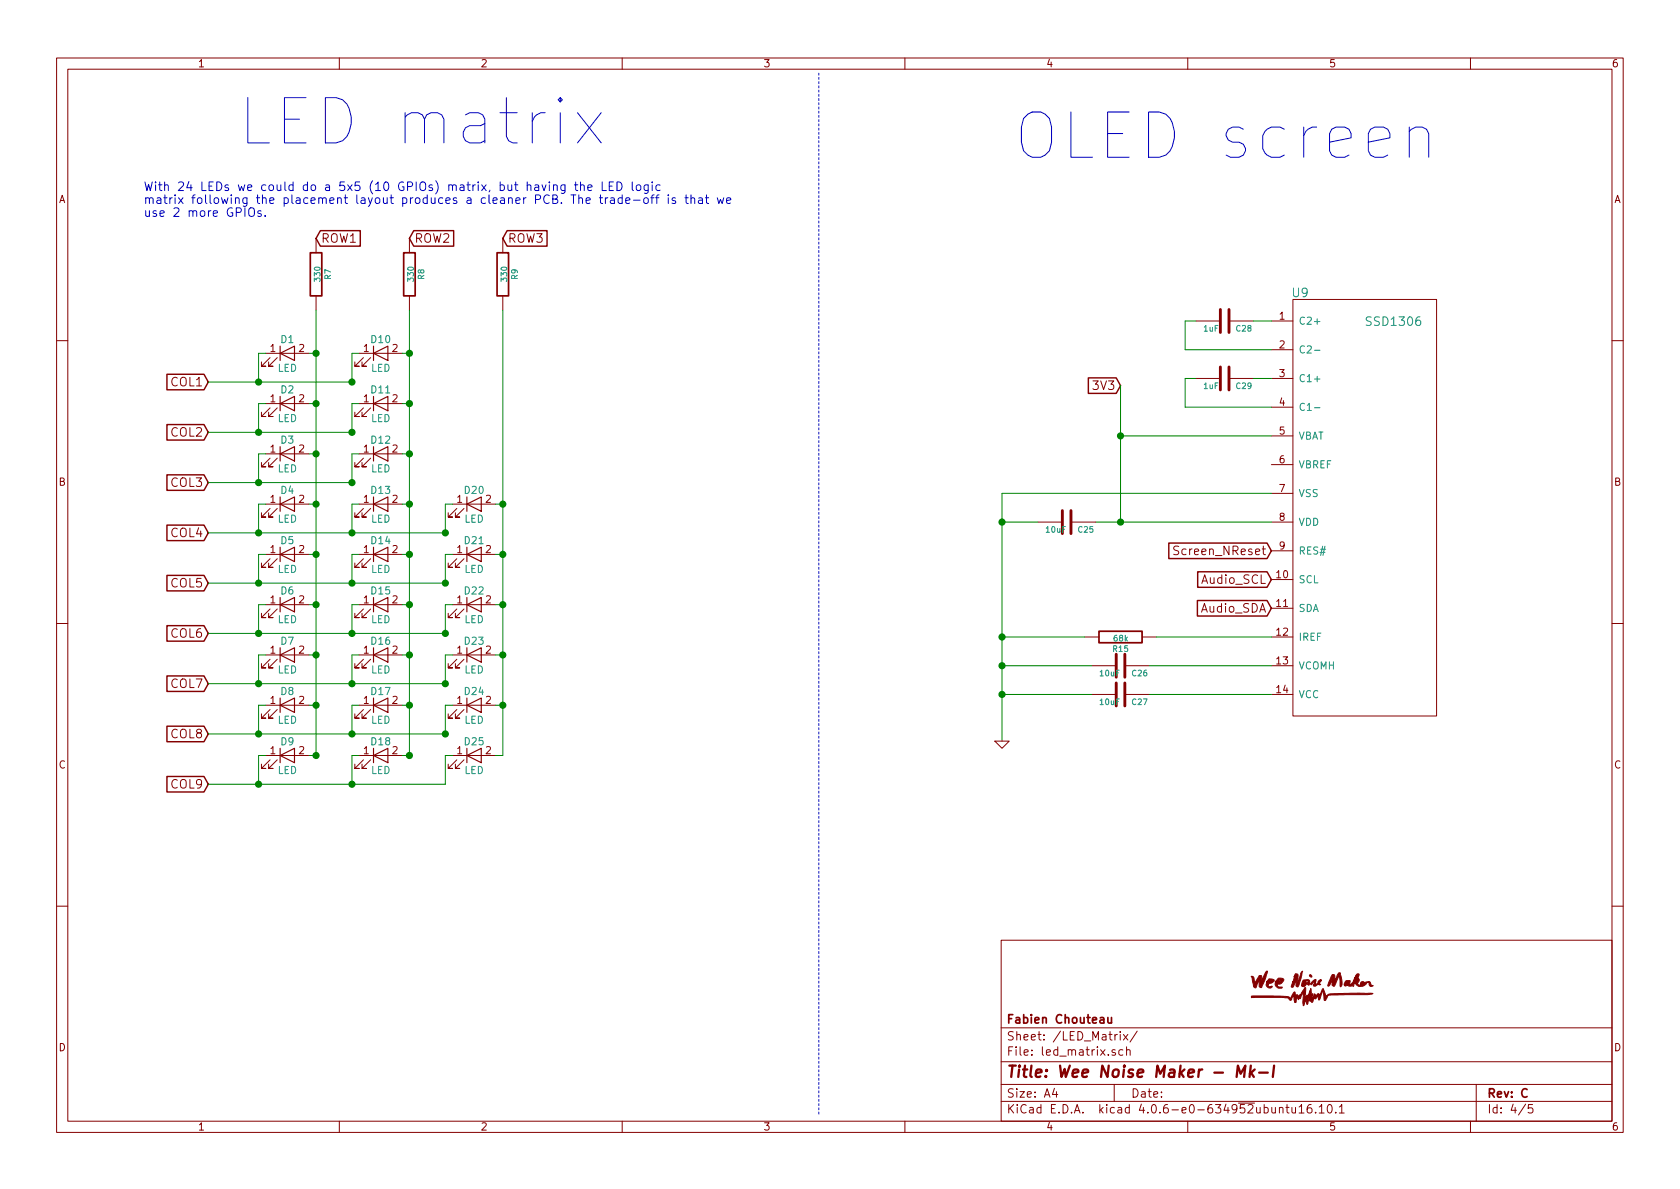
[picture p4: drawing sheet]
EESchema Schematic File Version 2
LIBS:wnm_mk_1-rescue
LIBS:power
LIBS:device
LIBS:transistors
LIBS:conn
LIBS:linear
LIBS:regul
LIBS:74xx
LIBS:cmos4000
LIBS:adc-dac
LIBS:memory
LIBS:xilinx
LIBS:microcontrollers
LIBS:dsp
LIBS:microchip
LIBS:analog_switches
LIBS:motorola
LIBS:texas
LIBS:intel
LIBS:audio
LIBS:interface
LIBS:digital-audio
LIBS:philips
LIBS:display
LIBS:cypress
LIBS:siliconi
LIBS:opto
LIBS:atmel
LIBS:contrib
LIBS:valves
LIBS:74xgxx
LIBS:ac-dc
LIBS:brooktre
LIBS:cmos_ieee
LIBS:dc-dc
LIBS:elec-unifil
LIBS:ftdi
LIBS:gennum
LIBS:graphic
LIBS:logo
LIBS:microchip_pic10mcu
LIBS:microchip_pic12mcu
LIBS:microchip_pic16mcu
LIBS:msp430
LIBS:nxp_armmcu
LIBS:powerint
LIBS:pspice
LIBS:references
LIBS:relays
LIBS:sensors
LIBS:stm8
LIBS:stm32
LIBS:supertex
LIBS:transf
LIBS:ttl_ieee
LIBS:video
LIBS:wee_noise_maker
LIBS:wnm_mk_1-cache
EELAYER 25 0
EELAYER END
$Descr A4 11693 8268
encoding utf-8
Sheet 4 5
Title "Wee Noise Maker - Mk-I"
Date ""
Rev "C"
Comp "Fabien Chouteau"
Comment1 ""
Comment2 ""
Comment3 ""
Comment4 ""
$EndDescr
$Comp
L LED D10
U 1 1
P 2650 2450
AR Path="/585D8A6E" Ref="D10"  Part="1" 
AR Path="/585D6FEE/585D8A6E" Ref="D10"  Part="1" 
F 0 "D10" H 2650 2550 50  0000 C CNN
F 1 "LED" H 2650 2350 50  0000 C CNN
F 2 "LEDs:LED_0805" H 2650 2450 50  0001 C CNN
F 3 "" H 2650 2450 50  0000 C CNN
	1    2650 2450
	1    0    0    -1  
$EndComp
$Comp
L LED D11
U 1 1
P 2650 2800
AR Path="/585D8A75" Ref="D11"  Part="1" 
AR Path="/585D6FEE/585D8A75" Ref="D11"  Part="1" 
F 0 "D11" H 2650 2900 50  0000 C CNN
F 1 "LED" H 2650 2700 50  0000 C CNN
F 2 "LEDs:LED_0805" H 2650 2800 50  0001 C CNN
F 3 "" H 2650 2800 50  0000 C CNN
	1    2650 2800
	1    0    0    -1  
$EndComp
$Comp
L LED D12
U 1 1
P 2650 3150
AR Path="/585D8A7C" Ref="D12"  Part="1" 
AR Path="/585D6FEE/585D8A7C" Ref="D12"  Part="1" 
F 0 "D12" H 2650 3250 50  0000 C CNN
F 1 "LED" H 2650 3050 50  0000 C CNN
F 2 "LEDs:LED_0805" H 2650 3150 50  0001 C CNN
F 3 "" H 2650 3150 50  0000 C CNN
	1    2650 3150
	1    0    0    -1  
$EndComp
$Comp
L LED D13
U 1 1
P 2650 3500
AR Path="/585D8A83" Ref="D13"  Part="1" 
AR Path="/585D6FEE/585D8A83" Ref="D13"  Part="1" 
F 0 "D13" H 2650 3600 50  0000 C CNN
F 1 "LED" H 2650 3400 50  0000 C CNN
F 2 "LEDs:LED_0805" H 2650 3500 50  0001 C CNN
F 3 "" H 2650 3500 50  0000 C CNN
	1    2650 3500
	1    0    0    -1  
$EndComp
$Comp
L LED D14
U 1 1
P 2650 3850
AR Path="/585D8A8A" Ref="D14"  Part="1" 
AR Path="/585D6FEE/585D8A8A" Ref="D14"  Part="1" 
F 0 "D14" H 2650 3950 50  0000 C CNN
F 1 "LED" H 2650 3750 50  0000 C CNN
F 2 "LEDs:LED_0805" H 2650 3850 50  0001 C CNN
F 3 "" H 2650 3850 50  0000 C CNN
	1    2650 3850
	1    0    0    -1  
$EndComp
$Comp
L LED D1
U 1 1
P 2000 2450
AR Path="/585D8A91" Ref="D1"  Part="1" 
AR Path="/585D6FEE/585D8A91" Ref="D1"  Part="1" 
F 0 "D1" H 2000 2550 50  0000 C CNN
F 1 "LED" H 2000 2350 50  0000 C CNN
F 2 "LEDs:LED_0805" H 2000 2450 50  0001 C CNN
F 3 "" H 2000 2450 50  0000 C CNN
	1    2000 2450
	1    0    0    -1  
$EndComp
$Comp
L LED D2
U 1 1
P 2000 2800
AR Path="/585D8A98" Ref="D2"  Part="1" 
AR Path="/585D6FEE/585D8A98" Ref="D2"  Part="1" 
F 0 "D2" H 2000 2900 50  0000 C CNN
F 1 "LED" H 2000 2700 50  0000 C CNN
F 2 "LEDs:LED_0805" H 2000 2800 50  0001 C CNN
F 3 "" H 2000 2800 50  0000 C CNN
	1    2000 2800
	1    0    0    -1  
$EndComp
$Comp
L LED D3
U 1 1
P 2000 3150
AR Path="/585D8A9F" Ref="D3"  Part="1" 
AR Path="/585D6FEE/585D8A9F" Ref="D3"  Part="1" 
F 0 "D3" H 2000 3250 50  0000 C CNN
F 1 "LED" H 2000 3050 50  0000 C CNN
F 2 "LEDs:LED_0805" H 2000 3150 50  0001 C CNN
F 3 "" H 2000 3150 50  0000 C CNN
	1    2000 3150
	1    0    0    -1  
$EndComp
$Comp
L LED D4
U 1 1
P 2000 3500
AR Path="/585D8AA6" Ref="D4"  Part="1" 
AR Path="/585D6FEE/585D8AA6" Ref="D4"  Part="1" 
F 0 "D4" H 2000 3600 50  0000 C CNN
F 1 "LED" H 2000 3400 50  0000 C CNN
F 2 "LEDs:LED_0805" H 2000 3500 50  0001 C CNN
F 3 "" H 2000 3500 50  0000 C CNN
	1    2000 3500
	1    0    0    -1  
$EndComp
$Comp
L LED D5
U 1 1
P 2000 3850
AR Path="/585D8AAD" Ref="D5"  Part="1" 
AR Path="/585D6FEE/585D8AAD" Ref="D5"  Part="1" 
F 0 "D5" H 2000 3950 50  0000 C CNN
F 1 "LED" H 2000 3750 50  0000 C CNN
F 2 "LEDs:LED_0805" H 2000 3850 50  0001 C CNN
F 3 "" H 2000 3850 50  0000 C CNN
	1    2000 3850
	1    0    0    -1  
$EndComp
$Comp
L LED D6
U 1 1
P 2000 4200
AR Path="/585D8AB4" Ref="D6"  Part="1" 
AR Path="/585D6FEE/585D8AB4" Ref="D6"  Part="1" 
F 0 "D6" H 2000 4300 50  0000 C CNN
F 1 "LED" H 2000 4100 50  0000 C CNN
F 2 "LEDs:LED_0805" H 2000 4200 50  0001 C CNN
F 3 "" H 2000 4200 50  0000 C CNN
	1    2000 4200
	1    0    0    -1  
$EndComp
$Comp
L LED D7
U 1 1
P 2000 4550
AR Path="/585D8ABB" Ref="D7"  Part="1" 
AR Path="/585D6FEE/585D8ABB" Ref="D7"  Part="1" 
F 0 "D7" H 2000 4650 50  0000 C CNN
F 1 "LED" H 2000 4450 50  0000 C CNN
F 2 "LEDs:LED_0805" H 2000 4550 50  0001 C CNN
F 3 "" H 2000 4550 50  0000 C CNN
	1    2000 4550
	1    0    0    -1  
$EndComp
$Comp
L LED D8
U 1 1
P 2000 4900
AR Path="/585D8AC2" Ref="D8"  Part="1" 
AR Path="/585D6FEE/585D8AC2" Ref="D8"  Part="1" 
F 0 "D8" H 2000 5000 50  0000 C CNN
F 1 "LED" H 2000 4800 50  0000 C CNN
F 2 "LEDs:LED_0805" H 2000 4900 50  0001 C CNN
F 3 "" H 2000 4900 50  0000 C CNN
	1    2000 4900
	1    0    0    -1  
$EndComp
$Comp
L LED D9
U 1 1
P 2000 5250
AR Path="/585D8AC9" Ref="D9"  Part="1" 
AR Path="/585D6FEE/585D8AC9" Ref="D9"  Part="1" 
F 0 "D9" H 2000 5350 50  0000 C CNN
F 1 "LED" H 2000 5150 50  0000 C CNN
F 2 "LEDs:LED_0805" H 2000 5250 50  0001 C CNN
F 3 "" H 2000 5250 50  0000 C CNN
	1    2000 5250
	1    0    0    -1  
$EndComp
$Comp
L LED D25
U 1 1
P 3300 5250
AR Path="/585D8AD0" Ref="D25"  Part="1" 
AR Path="/585D6FEE/585D8AD0" Ref="D25"  Part="1" 
F 0 "D25" H 3300 5350 50  0000 C CNN
F 1 "LED" H 3300 5150 50  0000 C CNN
F 2 "LEDs:LED_0805" H 3300 5250 50  0001 C CNN
F 3 "" H 3300 5250 50  0000 C CNN
	1    3300 5250
	1    0    0    -1  
$EndComp
$Comp
L LED D20
U 1 1
P 3300 3500
AR Path="/585D8ADE" Ref="D20"  Part="1" 
AR Path="/585D6FEE/585D8ADE" Ref="D20"  Part="1" 
F 0 "D20" H 3300 3600 50  0000 C CNN
F 1 "LED" H 3300 3400 50  0000 C CNN
F 2 "LEDs:LED_0805" H 3300 3500 50  0001 C CNN
F 3 "" H 3300 3500 50  0000 C CNN
	1    3300 3500
	1    0    0    -1  
$EndComp
$Comp
L LED D21
U 1 1
P 3300 3850
AR Path="/585D8AE5" Ref="D21"  Part="1" 
AR Path="/585D6FEE/585D8AE5" Ref="D21"  Part="1" 
F 0 "D21" H 3300 3950 50  0000 C CNN
F 1 "LED" H 3300 3750 50  0000 C CNN
F 2 "LEDs:LED_0805" H 3300 3850 50  0001 C CNN
F 3 "" H 3300 3850 50  0000 C CNN
	1    3300 3850
	1    0    0    -1  
$EndComp
$Comp
L LED D22
U 1 1
P 3300 4200
AR Path="/585D8AEC" Ref="D22"  Part="1" 
AR Path="/585D6FEE/585D8AEC" Ref="D22"  Part="1" 
F 0 "D22" H 3300 4300 50  0000 C CNN
F 1 "LED" H 3300 4100 50  0000 C CNN
F 2 "LEDs:LED_0805" H 3300 4200 50  0001 C CNN
F 3 "" H 3300 4200 50  0000 C CNN
	1    3300 4200
	1    0    0    -1  
$EndComp
$Comp
L LED D23
U 1 1
P 3300 4550
AR Path="/585D8AF3" Ref="D23"  Part="1" 
AR Path="/585D6FEE/585D8AF3" Ref="D23"  Part="1" 
F 0 "D23" H 3300 4650 50  0000 C CNN
F 1 "LED" H 3300 4450 50  0000 C CNN
F 2 "LEDs:LED_0805" H 3300 4550 50  0001 C CNN
F 3 "" H 3300 4550 50  0000 C CNN
	1    3300 4550
	1    0    0    -1  
$EndComp
$Comp
L LED D15
U 1 1
P 2650 4200
AR Path="/585D8AFA" Ref="D15"  Part="1" 
AR Path="/585D6FEE/585D8AFA" Ref="D15"  Part="1" 
F 0 "D15" H 2650 4300 50  0000 C CNN
F 1 "LED" H 2650 4100 50  0000 C CNN
F 2 "LEDs:LED_0805" H 2650 4200 50  0001 C CNN
F 3 "" H 2650 4200 50  0000 C CNN
	1    2650 4200
	1    0    0    -1  
$EndComp
$Comp
L LED D16
U 1 1
P 2650 4550
AR Path="/585D8B01" Ref="D16"  Part="1" 
AR Path="/585D6FEE/585D8B01" Ref="D16"  Part="1" 
F 0 "D16" H 2650 4650 50  0000 C CNN
F 1 "LED" H 2650 4450 50  0000 C CNN
F 2 "LEDs:LED_0805" H 2650 4550 50  0001 C CNN
F 3 "" H 2650 4550 50  0000 C CNN
	1    2650 4550
	1    0    0    -1  
$EndComp
$Comp
L LED D17
U 1 1
P 2650 4900
AR Path="/585D8B08" Ref="D17"  Part="1" 
AR Path="/585D6FEE/585D8B08" Ref="D17"  Part="1" 
F 0 "D17" H 2650 5000 50  0000 C CNN
F 1 "LED" H 2650 4800 50  0000 C CNN
F 2 "LEDs:LED_0805" H 2650 4900 50  0001 C CNN
F 3 "" H 2650 4900 50  0000 C CNN
	1    2650 4900
	1    0    0    -1  
$EndComp
$Comp
L LED D18
U 1 1
P 2650 5250
AR Path="/585D8B0F" Ref="D18"  Part="1" 
AR Path="/585D6FEE/585D8B0F" Ref="D18"  Part="1" 
F 0 "D18" H 2650 5350 50  0000 C CNN
F 1 "LED" H 2650 5150 50  0000 C CNN
F 2 "LEDs:LED_0805" H 2650 5250 50  0001 C CNN
F 3 "" H 2650 5250 50  0000 C CNN
	1    2650 5250
	1    0    0    -1  
$EndComp
$Comp
L LED D24
U 1 1
P 3300 4900
AR Path="/585D8B16" Ref="D24"  Part="1" 
AR Path="/585D6FEE/585D8B16" Ref="D24"  Part="1" 
F 0 "D24" H 3300 5000 50  0000 C CNN
F 1 "LED" H 3300 4800 50  0000 C CNN
F 2 "LEDs:LED_0805" H 3300 4900 50  0001 C CNN
F 3 "" H 3300 4900 50  0000 C CNN
	1    3300 4900
	1    0    0    -1  
$EndComp
Text GLabel 2200 1650 2    60   Input ~ 0
ROW1
Text GLabel 2850 1650 2    60   Input ~ 0
ROW2
Text GLabel 3500 1650 2    60   Input ~ 0
ROW3
Text GLabel 1450 2650 0    60   Input ~ 0
COL1
Text GLabel 1450 3000 0    60   Input ~ 0
COL2
Text GLabel 1450 3350 0    60   Input ~ 0
COL3
Text GLabel 1450 3700 0    60   Input ~ 0
COL4
Text GLabel 1450 4050 0    60   Input ~ 0
COL5
Text GLabel 1450 4400 0    60   Input ~ 0
COL6
Text GLabel 1450 4750 0    60   Input ~ 0
COL7
Text GLabel 1450 5100 0    60   Input ~ 0
COL8
Text GLabel 1450 5450 0    60   Input ~ 0
COL9
Text Notes 1000 1500 0    60   ~ 0
With 24 LEDs we could do a 5x5 (10 GPIOs) matrix, but having the LED logic\nmatrix following the placement layout produces a cleaner PCB. The trade-off is that we\nuse 2 more GPIOs.
$Comp
L R-RESCUE-wnm_mk_1 R7
U 1 1
P 2200 1900
AR Path="/5862A3A6" Ref="R7"  Part="1" 
AR Path="/585D6FEE/5862A3A6" Ref="R7"  Part="1" 
F 0 "R7" V 2280 1900 40  0000 C CNN
F 1 "330" V 2207 1901 40  0000 C CNN
F 2 "Resistors_SMD:R_0805" V 2130 1900 30  0001 C CNN
F 3 "" H 2200 1900 30  0000 C CNN
	1    2200 1900
	1    0    0    -1  
$EndComp
$Comp
L R-RESCUE-wnm_mk_1 R8
U 1 1
P 2850 1900
AR Path="/5862A65F" Ref="R8"  Part="1" 
AR Path="/585D6FEE/5862A65F" Ref="R8"  Part="1" 
F 0 "R8" V 2930 1900 40  0000 C CNN
F 1 "330" V 2857 1901 40  0000 C CNN
F 2 "Resistors_SMD:R_0805" V 2780 1900 30  0001 C CNN
F 3 "" H 2850 1900 30  0000 C CNN
	1    2850 1900
	1    0    0    -1  
$EndComp
$Comp
L R-RESCUE-wnm_mk_1 R9
U 1 1
P 3500 1900
AR Path="/5862A6DA" Ref="R9"  Part="1" 
AR Path="/585D6FEE/5862A6DA" Ref="R9"  Part="1" 
F 0 "R9" V 3580 1900 40  0000 C CNN
F 1 "330" V 3507 1901 40  0000 C CNN
F 2 "Resistors_SMD:R_0805" V 3430 1900 30  0001 C CNN
F 3 "" H 3500 1900 30  0000 C CNN
	1    3500 1900
	1    0    0    -1  
$EndComp
$Comp
L SSD1306 U9
U 1 1
P 9050 2025
F 0 "U9" H 9050 2025 60  0000 C CNN
F 1 "SSD1306" H 9700 1825 60  0000 C CNN
F 2 "POSS:MIDAS_MCOT096016AV_OLED" H 9050 2025 60  0001 C CNN
F 3 "" H 9050 2025 60  0001 C CNN
	1    9050 2025
	1    0    0    -1  
$EndComp
$Comp
L C-RESCUE-wnm_mk_1 C28
U 1 1
P 8525 2225
AR Path="/586433AA" Ref="C28"  Part="1" 
AR Path="/585D6FEE/586433AA" Ref="C28"  Part="1" 
F 0 "C28" V 8575 2300 40  0000 L CNN
F 1 "1uF" V 8575 2075 40  0000 L CNN
F 2 "Capacitors_SMD:C_0805" H 8563 2075 30  0001 C CNN
F 3 "" H 8525 2225 60  0000 C CNN
	1    8525 2225
	0    1    1    0   
$EndComp
$Comp
L C-RESCUE-wnm_mk_1 C29
U 1 1
P 8525 2625
AR Path="/58643880" Ref="C29"  Part="1" 
AR Path="/585D6FEE/58643880" Ref="C29"  Part="1" 
F 0 "C29" V 8575 2700 40  0000 L CNN
F 1 "1uF" V 8575 2475 40  0000 L CNN
F 2 "Capacitors_SMD:C_0805" H 8563 2475 30  0001 C CNN
F 3 "" H 8525 2625 60  0000 C CNN
	1    8525 2625
	0    1    1    0   
$EndComp
Text GLabel 7800 2675 0    60   Input ~ 0
3V3
Text GLabel 8850 3825 0    60   Input ~ 0
Screen_NReset
Text GLabel 8850 4025 0    60   Input ~ 0
Audio_SCL
Text GLabel 8850 4225 0    60   Input ~ 0
Audio_SDA
Connection ~ 2200 2800
Connection ~ 2200 3150
Connection ~ 2200 3500
Connection ~ 2850 2800
Connection ~ 2850 3150
Connection ~ 2850 3500
Connection ~ 3500 3500
Connection ~ 3500 3850
Connection ~ 3500 4200
Connection ~ 2200 4550
Connection ~ 2200 4900
Connection ~ 2200 5250
Connection ~ 2850 4550
Connection ~ 2850 4900
Connection ~ 2850 5250
Wire Wire Line
	2450 4400 2450 4200
Wire Wire Line
	1800 2650 1800 2450
Wire Wire Line
	2450 2650 2450 2450
Connection ~ 2450 2650
Wire Wire Line
	2450 4750 2450 4550
Wire Wire Line
	1800 3000 1800 2800
Wire Wire Line
	2450 3000 2450 2800
Connection ~ 2450 3000
Wire Wire Line
	3100 3500 3100 3700
Connection ~ 3100 3700
Wire Wire Line
	1800 4550 1800 4750
Connection ~ 1800 4750
Wire Wire Line
	2450 5100 2450 4900
Wire Wire Line
	1800 3350 1800 3150
Wire Wire Line
	2450 3350 2450 3150
Connection ~ 2450 3350
Wire Wire Line
	3100 4050 3100 3850
Connection ~ 3100 4050
Wire Wire Line
	1800 4900 1800 5100
Connection ~ 1800 5100
Wire Wire Line
	2450 5450 2450 5250
Wire Wire Line
	1800 3700 1800 3500
Wire Wire Line
	2450 3700 2450 3500
Connection ~ 2450 3700
Wire Wire Line
	3100 4400 3100 4200
Connection ~ 3100 4400
Wire Wire Line
	1800 5250 1800 5450
Connection ~ 1800 5450
Wire Wire Line
	1800 4050 1800 3850
Wire Wire Line
	2450 4050 2450 3850
Connection ~ 2450 4050
Wire Wire Line
	3100 4750 3100 4550
Connection ~ 3100 4750
Connection ~ 1800 2650
Connection ~ 1800 3000
Connection ~ 1800 3350
Connection ~ 1800 3700
Connection ~ 1800 4050
Connection ~ 2200 4200
Connection ~ 2850 4200
Connection ~ 2850 2450
Connection ~ 2200 2450
Wire Wire Line
	1800 4400 1800 4200
Connection ~ 1800 4400
Wire Wire Line
	2200 2150 2200 5250
Connection ~ 2200 3850
Wire Wire Line
	2850 2150 2850 5250
Connection ~ 2850 3850
Wire Wire Line
	3500 2150 3500 5250
Connection ~ 3500 4550
Connection ~ 3500 4900
Connection ~ 3100 5100
Connection ~ 2450 4400
Wire Wire Line
	3100 5100 3100 4900
Connection ~ 2450 4750
Wire Wire Line
	1450 5100 3100 5100
Wire Wire Line
	1450 5450 3100 5450
Wire Wire Line
	3100 5450 3100 5250
Wire Wire Line
	3100 3700 1450 3700
Wire Wire Line
	1450 4050 3100 4050
Wire Wire Line
	1450 4400 3100 4400
Wire Wire Line
	1450 4750 3100 4750
Connection ~ 2450 5100
Connection ~ 2450 5450
Wire Wire Line
	2450 2650 1450 2650
Wire Wire Line
	1450 3000 2450 3000
Wire Wire Line
	8850 2225 8725 2225
Wire Wire Line
	8325 2225 8250 2225
Wire Wire Line
	8250 2225 8250 2425
Wire Wire Line
	8250 2425 8850 2425
Wire Wire Line
	8850 2625 8725 2625
Wire Wire Line
	8325 2625 8250 2625
Wire Wire Line
	8250 2625 8250 2825
Wire Wire Line
	8250 2825 8850 2825
Wire Wire Line
	8850 3025 7800 3025
Wire Wire Line
	7800 2675 7800 3625
Connection ~ 7800 3025
Wire Wire Line
	7625 3625 8850 3625
Wire Wire Line
	8850 3425 6975 3425
Wire Wire Line
	6975 3425 6975 5150
$Comp
L C-RESCUE-wnm_mk_1 C25
U 1 1
P 7425 3625
AR Path="/586463AC" Ref="C25"  Part="1" 
AR Path="/585D6FEE/586463AC" Ref="C25"  Part="1" 
F 0 "C25" V 7475 3700 40  0000 L CNN
F 1 "10uF" V 7475 3475 40  0000 L CNN
F 2 "Capacitors_SMD:C_0805" H 7463 3475 30  0001 C CNN
F 3 "" H 7425 3625 60  0000 C CNN
	1    7425 3625
	0    1    1    0   
$EndComp
Connection ~ 7800 3625
Wire Wire Line
	7225 3625 6975 3625
Connection ~ 6975 3625
$Comp
L GND-RESCUE-wnm_mk_1 #PWR031
U 1 1
P 6975 5150
AR Path="/586468A3" Ref="#PWR031"  Part="1" 
AR Path="/585D6FEE/586468A3" Ref="#PWR032"  Part="1" 
F 0 "#PWR032" H 6975 5150 30  0001 C CNN
F 1 "GND" H 6975 5080 30  0001 C CNN
F 2 "" H 6975 5150 60  0001 C CNN
F 3 "" H 6975 5150 60  0001 C CNN
	1    6975 5150
	1    0    0    -1  
$EndComp
$Comp
L R-RESCUE-wnm_mk_1 R15
U 1 1
P 7800 4425
AR Path="/58646E77" Ref="R15"  Part="1" 
AR Path="/585D6FEE/58646E77" Ref="R15"  Part="1" 
F 0 "R15" V 7880 4425 40  0000 C CNN
F 1 "68k" V 7807 4426 40  0000 C CNN
F 2 "Resistors_SMD:R_0805" V 7730 4425 30  0001 C CNN
F 3 "" H 7800 4425 30  0000 C CNN
	1    7800 4425
	0    1    1    0   
$EndComp
$Comp
L C-RESCUE-wnm_mk_1 C26
U 1 1
P 7800 4625
AR Path="/58646F61" Ref="C26"  Part="1" 
AR Path="/585D6FEE/58646F61" Ref="C26"  Part="1" 
F 0 "C26" V 7850 4700 40  0000 L CNN
F 1 "10uF" V 7850 4475 40  0000 L CNN
F 2 "Capacitors_SMD:C_0805" H 7838 4475 30  0001 C CNN
F 3 "" H 7800 4625 60  0000 C CNN
	1    7800 4625
	0    1    1    0   
$EndComp
$Comp
L C-RESCUE-wnm_mk_1 C27
U 1 1
P 7800 4825
AR Path="/58647031" Ref="C27"  Part="1" 
AR Path="/585D6FEE/58647031" Ref="C27"  Part="1" 
F 0 "C27" V 7850 4900 40  0000 L CNN
F 1 "10uF" V 7850 4675 40  0000 L CNN
F 2 "Capacitors_SMD:C_0805" H 7838 4675 30  0001 C CNN
F 3 "" H 7800 4825 60  0000 C CNN
	1    7800 4825
	0    1    1    0   
$EndComp
Wire Wire Line
	8850 4425 8050 4425
Wire Wire Line
	7550 4425 6975 4425
Connection ~ 6975 4425
Wire Wire Line
	8850 4625 8000 4625
Wire Wire Line
	7600 4625 6975 4625
Connection ~ 6975 4625
Wire Wire Line
	8850 4825 8000 4825
Wire Wire Line
	7600 4825 6975 4825
Connection ~ 6975 4825
Wire Wire Line
	1450 3350 2450 3350
Wire Notes Line
	5700 500  5700 7750
Text Notes 1650 1000 0    315  ~ 0
LED matrix
Text Notes 7050 1100 0    315  ~ 0
OLED screen
Wire Wire Line
	3100 5250 3150 5250
Wire Wire Line
	3500 5250 3450 5250
Wire Wire Line
	3500 4900 3450 4900
Wire Wire Line
	3100 4900 3150 4900
Wire Wire Line
	3100 4550 3150 4550
Wire Wire Line
	3450 4550 3500 4550
Wire Wire Line
	3500 4200 3450 4200
Wire Wire Line
	3100 4200 3150 4200
Wire Wire Line
	3100 3850 3150 3850
Wire Wire Line
	3450 3850 3500 3850
Wire Wire Line
	3500 3500 3450 3500
Wire Wire Line
	3150 3500 3100 3500
Wire Wire Line
	2850 2450 2800 2450
Wire Wire Line
	2450 2450 2500 2450
Wire Wire Line
	2450 2800 2500 2800
Wire Wire Line
	2800 2800 2850 2800
Wire Wire Line
	2200 2450 2150 2450
Wire Wire Line
	1800 2450 1850 2450
Wire Wire Line
	1800 2800 1850 2800
Wire Wire Line
	1800 3150 1850 3150
Wire Wire Line
	2150 2800 2200 2800
Wire Wire Line
	2150 3150 2200 3150
Wire Wire Line
	2450 3150 2500 3150
Wire Wire Line
	2800 3150 2850 3150
Wire Wire Line
	2850 3500 2800 3500
Wire Wire Line
	2450 3500 2500 3500
Wire Wire Line
	2200 3500 2150 3500
Wire Wire Line
	1800 3500 1850 3500
Wire Wire Line
	1800 3850 1850 3850
Wire Wire Line
	2150 3850 2200 3850
Wire Wire Line
	2450 3850 2500 3850
Wire Wire Line
	2800 3850 2850 3850
Wire Wire Line
	2850 4200 2800 4200
Wire Wire Line
	2450 4200 2500 4200
Wire Wire Line
	2200 4200 2150 4200
Wire Wire Line
	1800 4200 1850 4200
Wire Wire Line
	1850 4550 1800 4550
Wire Wire Line
	2150 4550 2200 4550
Wire Wire Line
	2450 4550 2500 4550
Wire Wire Line
	2800 4550 2850 4550
Wire Wire Line
	2850 4900 2800 4900
Wire Wire Line
	2450 4900 2500 4900
Wire Wire Line
	2150 4900 2200 4900
Wire Wire Line
	1850 4900 1800 4900
Wire Wire Line
	1850 5250 1800 5250
Wire Wire Line
	2200 5250 2150 5250
Wire Wire Line
	2450 5250 2500 5250
Wire Wire Line
	2850 5250 2800 5250
$EndSCHEMATC
